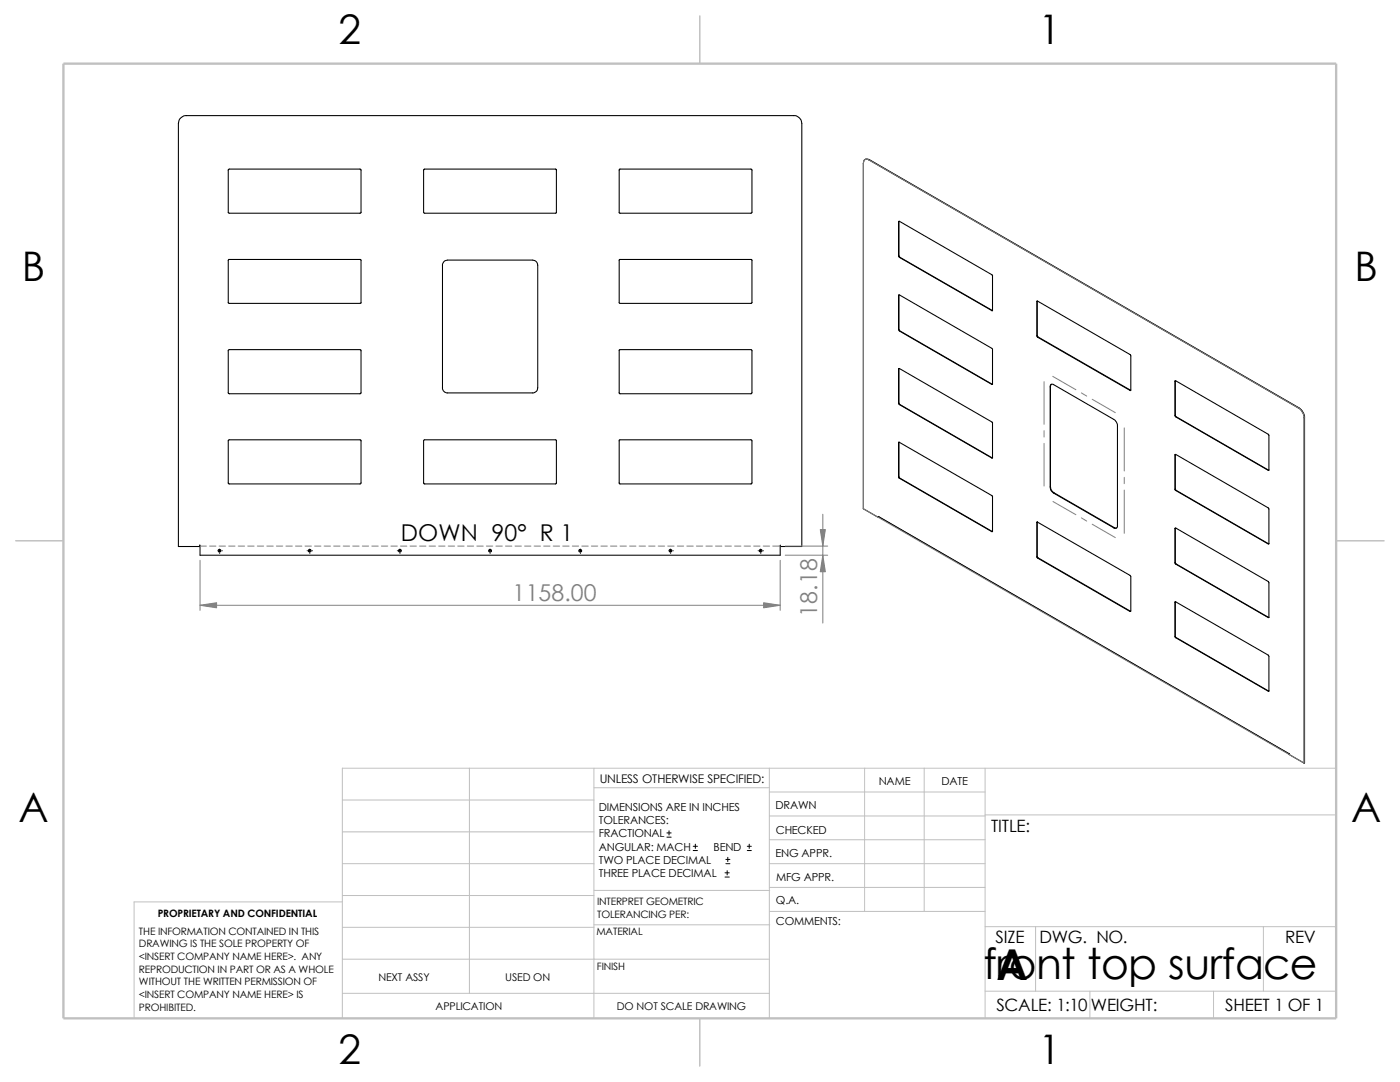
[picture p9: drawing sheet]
<svg xmlns="http://www.w3.org/2000/svg" width="279mm" height="216mm" viewBox="0 0 279 216" stroke-linecap="round" stroke-linejoin="round" font-family="sans-serif">
<g fill="none" stroke="#c0c0c0" stroke-width=".2">
<path d="M68.3 159.6h50.2M93.7 153.3v44.9M118.5 153.3v49.9M118.5 157.2h35M153.5 153.3v49.9M153.5 158h43.1M172.6 153.3v28.6M184.4 153.3v28.6M196.6 153.3v49.9M266.7 153.3h-198.4v49.9M68.3 172.3h50.2M68.3 180h-41.5v23.2"/>
<path d="M68.3 178.7h50.2M68.3 166h50.2M118.5 177.7h35.1M153.5 172.3h43.1M153.5 177.1h43.1M153.5 162.8h43.1M153.5 167.6h43.1M196.6 162.6h70.1M68.3 185h50.2M68.3 191.4h85.2M68.3 198.2h85.2M118.5 184.5h35.1"/>
<path d="M153.6 181.9h43M196.6 197.8h70.1M196.6 184.9h70.1M206.7 184.9v12.9M217.5 197.8v5.4M242.2 197.8v5.4M252.1 184.9v12.9"/>
</g>
<path d="M139.7 3.2v9.5M3.1 107.9h9.6M266.7 107.9h9.5M139.7 203.2v9.5" fill="none" stroke="#c0c0c0" stroke-width=".21"/>
<path d="M12.7 12.7h254v190.5h-254z" fill="none" stroke="#c0c0c0" stroke-width=".47"/>
<g fill="none" stroke="#000" stroke-width=".21">
<path d="M45.6 33.9l.1-.2h26.2l.2 .2v8.5l-.2 .1h-26.2l-.1-.1zM84.6 33.8l26.3-.1 .1 .1v8.7h-26.3l-.2-.1zM123.6 33.8l26.3-.1 .2 .2v8.5l-.2 .1h-26.2h-.1zM172.6 31.8l.5-.1 .4 .2M173.4 31.9l85.7 49.5M173.4 31.9a.7 .7 0 0 0-.8-.1 .7 .7 0 0 0-.3 .8v68.9l3 1.8M173.5 31.9h-.1M173.5 31.9l85.7 49.5M45.6 51.8h26.4l.1 8.7h-26.5zM88.6 52.2l.7-.3h17a1.01 1.01 0 0 1 1 1v24.5a1.01 1.01 0 0 1-1 1h-17a1.01 1.01 0 0 1-1-1v-24.7zM123.6 51.9l26.4-.1 .1 8.6-.1 .1h-26.3zM179.3 44.2v6.9"/>
<path d="M179.3 58.9v6.9M179.3 44.2l.1 6.9M179.3 58.9l.1 6.8M179.3 44.2h.2l18.5 10.7 .1 7.1h-.1l-18.5-10.6-.2-.3M179.3 58.9l.2-.1 18.5 10.7 .1 .1v7l-.1 .1M179.4 51.1l.1 .2 18.6 10.7M179.4 51.1h-.1M45.6 69.9l.1-.1h26.2l.2 .1v8.5l-.2 .2h-26.2l-.1-.2zM123.6 69.9l26.3-.1 .2 .1v8.5l-.2 .2h-26.2l-.1-.1zM179.3 73.6v6.9M179.3 73.6l.1 6.8M179.3 65.8l.2 .2 18.5 10.7"/>
<path d="M179.3 73.6l.2-.1 18.5 10.7 .1 .1v7.1l-18.6-10.7-.2-.2M179.4 65.7l.1 .3 18.5 10.7M179.4 65.7l-.1 .1M198 76.7h.1M206.9 60.2l.2-.1 18.5 10.6 .1 .3v6.9h-.2M206.9 67l.2 .3M206.9 60.2v6.8M206.9 60.2l.1 6.8M207 67h-.1M207 67l.1 .2M207.1 67.3l18.4 10.6M207.1 67.2l18.4 10.7"/>
<path d="M207.1 67.2v.1M209.8 76.7l-.2 .4v20a1.49 1.49 0 0 0 .8 1.2M234.5 76.1v6.8M234.5 76.1l.1 6.8M234.5 76.1l.2-.1 18.4 10.7 .1 .1v7l-18.6-10.7-.1-.2M45.6 87.9l.1-.1h26.2l.2 .1v8.5l-.2 .2h-26.2l-.1-.2zM84.6 87.8h26.3h.1v8.7l-26.3 .1-.2-.2zM123.6 87.8h26.3l.2 .1v8.5l-.2 .2h-26.2l-.1-.1zM179.3 88.3v6.9M179.3 88.3h.1M179.3 95.2l.2 .2M179.3 88.3l.2-.1 18.5 10.7 .1 .2v6.9"/>
<path d="M179.4 80.4l.1 .3 18.6 10.7M179.4 95.2l.1 .2M179.4 88.2v.1M179.4 88.3v6.9M179.4 80.4l-.1 .1M179.4 95.2h-.1M179.5 95.4l18.5 10.7 .1-.1M179.5 95.4l18.6 10.6M210.3 98.4l12 6.9M210.3 98.4a1.33 1.33 0 0 1-.7-1.2v-20a.41 .41 0 0 1 .2-.5 .41 .41 0 0 1 .5 .1l12 6.9a1.49 1.49 0 0 1 .7 1.2v20a.44 .44 0 0 1-.2 .5 .44 .44 0 0 1-.5-.1M210.4 98.3l-.1 .1M210.4 98.3l12 7"/>
<path d="M234.5 90.8v6.8M234.5 90.8l.1 6.8M234.5 90.8l.2-.1 18.4 10.6 .1 .2v7l-18.6-10.6-.1-.3M234.6 82.9l.1 .2 18.5 10.7M234.6 97.6l.1 .2 18.5 10.7M234.6 82.9h-.1M234.6 97.6h-.1M259.1 81.4a2.54 2.54 0 0 1 1.2 2M259.2 81.4h-.1M259.2 81.4a2.54 2.54 0 0 1 1.1 1.9M260.3 83.4v68.9M260.3 83.3v.1"/>
<path d="M260.3 83.3v69M155.7 108.8v2h-115.8v-2l-.1 .3h-4.2v-84.5a1.59 1.59 0 0 1 1.6-1.5h121.2a1.59 1.59 0 0 1 1.6 1.5v84.5h-4.3v-.3M175.3 103v.3M175.3 103.1l82 47.4zM175.4 103.2l-.1 .1M206.9 104.3l.2-.2 18.4 10.7 .2 .3v6.8l-.2 .1M206.9 111.1l.2 .2M206.9 104.3v6.8M207 104.1v.1M207 104.2v6.9M207 104.2l-.1 .1M207 111.1h-.1"/>
<path d="M207 111.1l.1 .2M207.1 111.3l18.4 10.7M207.1 111.3h.1M222.4 105.3l.4 .1M222.4 105.3h-.1M234.5 105.5v6.8M234.5 105.5l.1 6.8M234.5 105.5l.2-.1 18.4 10.6 .1 .2v7l-18.6-10.6-.1-.3M234.6 112.3v.2l18.6 10.7M234.6 112.3h-.1M234.5 120.2v6.8M234.5 120.2l.1-.1 18.5 10.6 .1 .2v7v.1l-18.6-10.7-.1-.3"/>
<path d="M234.6 127v.2l18.6 10.7M234.6 120.1h.1M234.6 120.1v6.9M234.6 120.1l-.1 .1M234.6 127h-.1M257.3 150.3v.2l3 1.8"/>
<circle cx="43.8" cy="109.9" r=".28"/>
<circle cx="61.8" cy="109.9" r=".28"/>
<circle cx="79.8" cy="109.9" r=".28"/>
<circle cx="97.8" cy="109.9" r=".29"/>
<circle cx="115.8" cy="109.9" r=".29"/>
<circle cx="133.8" cy="109.9" r=".28"/>
<circle cx="151.8" cy="109.9" r=".28"/>
</g>
<g fill="none" stroke="#808080" stroke-width=".2">
<path d="M172.6 31.8l.8 .1 85.7 49.5a2.54 2.54 0 0 1 1.2 2v68.9l-88-50.8v-68.9l.1-.5zM208.4 76.2v8.5M210.1 75.1l4.6 2.7M215.8 78.4l1.1 .6M218 79.7l4.6 2.6M208.4 85.9v1.3M208.4 88.5v8.5M224.4 85.4v8.6M224.4 95.2v1.3M224.4 97.8v8.6M39.9 109h1.3M39.9 111.8v10"/>
<path d="M41.8 109h1.3M43.7 109h1.3M45.6 109h1.3M47.5 109h1.3M49.4 109h1.3M51.4 109h1.2M53.3 109h1.2M55.2 109h1.2M57.1 109h1.2M59 109h1.2M60.9 109h1.2M62.8 109h1.3"/>
<path d="M64.7 109h1.3M66.6 109h1.3M68.5 109h1.3M70.4 109h1.3M72.3 109h1.3M74.2 109h1.3M76.1 109h1.3M78 109h1.3M79.9 109h1.3M81.8 109h1.3M83.7 109h1.3M85.6 109h1.3"/>
<path d="M87.5 109h1.3M89.5 109h1.2M91.4 109h1.2M93.3 109h1.2M95.2 109h1.2M97.1 109h1.2M99 109h1.2M100.9 109h1.3M102.8 109h1.3M104.7 109h1.3M106.6 109h1.3M108.5 109h1.3"/>
<path d="M110.4 109h1.3M112.3 109h1.3M114.2 109h1.3M116.1 109h1.3M118 109h1.3M119.9 109h1.3M121.8 109h1.3M123.7 109h1.3M125.6 109h1.3M127.6 109h1.2M129.5 109h1.2M131.4 109h1.2"/>
<path d="M133.3 109h1.2M135.2 109h1.2M137.1 109h1.2M139 109h1.3M140.9 109h1.3M142.8 109h1.3M144.7 109h1.3M146.6 109h1.3M148.5 109h1.3M150.4 109h1.3M152.3 109h1.3M154.2 109h1.5"/>
<path d="M155.7 111.8v10M156.7 110.8h8.5M156.7 109h8.5M164.2 102.6v21.7M210.1 100.1l4.6 2.6M215.8 103.3l1.1 .7M218 104.6l4.6 2.7M39.9 120.8h115.8"/>
</g>
<g fill="none" stroke="#000" stroke-width=".2">
<path d="M43.6 109.9h.5M43.8 110.4h.1M43.8 109.6v.6M44.3 109.9h.1M61.3 109.9h.1M61.6 109.9h.5M61.8 110.4h.1M61.8 109.6v.6M62.3 109.9h.1M79.3 109.9h.1M79.5 109.9h.6M79.8 110.4h.1"/>
<path d="M79.8 109.6v.6M97.5 109.9h.5M97.8 110.4h.1M97.8 109.6v.6M115.6 109.9h.4M115.8 110.4h.1M115.8 109.6v.6M133.6 109.9h.5M133.8 110.4h.1M133.8 109.6v.6M134.3 109.9h.1M151.3 109.9h.1"/>
<path d="M151.6 109.9h.5M151.8 110.4h.1M151.8 109.6v.6M152.3 109.9h.1M133.1 167h.8M133.1 166.2h.8M133.5 165.8v.8M138.3 169.7h.9M138.3 168.9h.9M138.8 168.4v.9M144.7 175h.8M144.7 174.2h.8"/>
<path d="M144.9 172.3h.8M144.9 171.5h.8M145.1 173.7v.9M145.2 171.1v.8M149.1 169.7h.8M149.1 168.9h.8M149.5 168.4v.9"/>
</g>
<g fill="#808080" stroke="#808080" stroke-width=".2">
<path d="M163.7 105.7h1l-.5 3.3z" fill-rule="evenodd"/>
<path d="M164.2 110.8l.5 3.3h-1z" fill-rule="evenodd"/>
<path d="M152.4 120.3l3.3 .5-3.3 .5z" fill-rule="evenodd"/>
<path d="M39.9 120.8l3.3-.5v1z" fill-rule="evenodd"/>
</g>
<g font-size="8.5">
<text x="196.3" y="195.3">front top surface</text>
<text x="198.8" y="195.5">A</text>
</g>
<g font-size="8.1">
<text x="67.6" y="8.8">2</text>
<text x="207.3" y="8.8">1</text>
<text x="4.4" y="56.1">B</text>
<text x="270.3" y="56.1">B</text>
<text x="3.7" y="164.1">A</text>
<text x="269.6" y="164.1">A</text>
<text x="67.6" y="212.3">2</text>
<text x="207.3" y="212.3">1</text>
</g>
<text font-size="4.6" x="80" y="108">DOWN 90° R 1</text>
<g font-size="4.6" fill="#808080">
<text x="102.3" y="119.8">1158.00</text>
<text x="163.1" y="123" transform="rotate(-90 163.1 123)">18.18</text>
</g>
<g font-size="3.4">
<text x="197.8" y="166">TITLE:</text>
<text x="198.7" y="188.1">SIZE</text>
<text x="207.5" y="188.1">DWG. NO.</text>
<text x="256.5" y="188.2">REV</text>
<text x="198.8" y="201.7">SCALE: 1:10</text>
<text x="217.7" y="201.8">WEIGHT:</text>
<text x="244.5" y="201.7">SHEET 1 OF 1</text>
</g>
<text font-size="2.4" x="119.7" y="156.2">UNLESS OTHERWISE SPECIFIED:</text>
<g font-size="2.2">
<text x="119.5" y="161.8">DIMENSIONS ARE IN INCHES</text>
<text x="154.8" y="161.5">DRAWN</text>
<text x="175.4" y="156.7">NAME</text>
<text x="187.9" y="156.7">DATE</text>
<text x="119.5" y="164.4">TOLERANCES:</text>
<text x="119.5" y="167.1">FRACTIONAL</text>
<text x="154.8" y="166.3">CHECKED</text>
<text x="119.5" y="172.4">TWO PLACE DECIMAL</text>
<text x="119.5" y="169.8">ANGULAR: MACH</text>
<text x="142.4" y="169.8">BEND</text>
<text x="154.8" y="171">ENG APPR.</text>
<text x="119.5" y="175">THREE PLACE DECIMAL</text>
<text x="154.9" y="175.7">MFG APPR.</text>
<text x="154.9" y="184.7">COMMENTS:</text>
<text x="154.9" y="180.5">Q.A.</text>
</g>
<g font-size="2.1">
<text x="75.5" y="195.7">NEXT ASSY</text>
<text x="100.8" y="195.7">USED ON</text>
<text x="86.9" y="201.5">APPLICATION</text>
<text x="123.1" y="201.6">DO NOT SCALE DRAWING</text>
</g>
<g font-size="2">
<text x="31.5" y="183">PROPRIETARY AND CONFIDENTIAL</text>
<text x="119.2" y="180.6">INTERPRET GEOMETRIC</text>
<text x="119.2" y="183.1">TOLERANCING PER:</text>
<text x="27.7" y="186.5">THE INFORMATION CONTAINED IN THIS</text>
<text x="27.7" y="189.1">DRAWING IS THE SOLE PROPERTY OF</text>
<text x="27.7" y="191.6">&lt;INSERT COMPANY NAME HERE&gt;. ANY</text>
<text x="119" y="186.6">MATERIAL</text>
<text x="27.7" y="194.1">REPRODUCTION IN PART OR AS A WHOLE</text>
<text x="27.7" y="196.6">WITHOUT THE WRITTEN PERMISSION OF</text>
<text x="119.1" y="193.5">FINISH</text>
<text x="27.7" y="199.1">&lt;INSERT COMPANY NAME HERE&gt; IS</text>
<text x="27.7" y="201.7">PROHIBITED.</text>
</g>
</svg>
